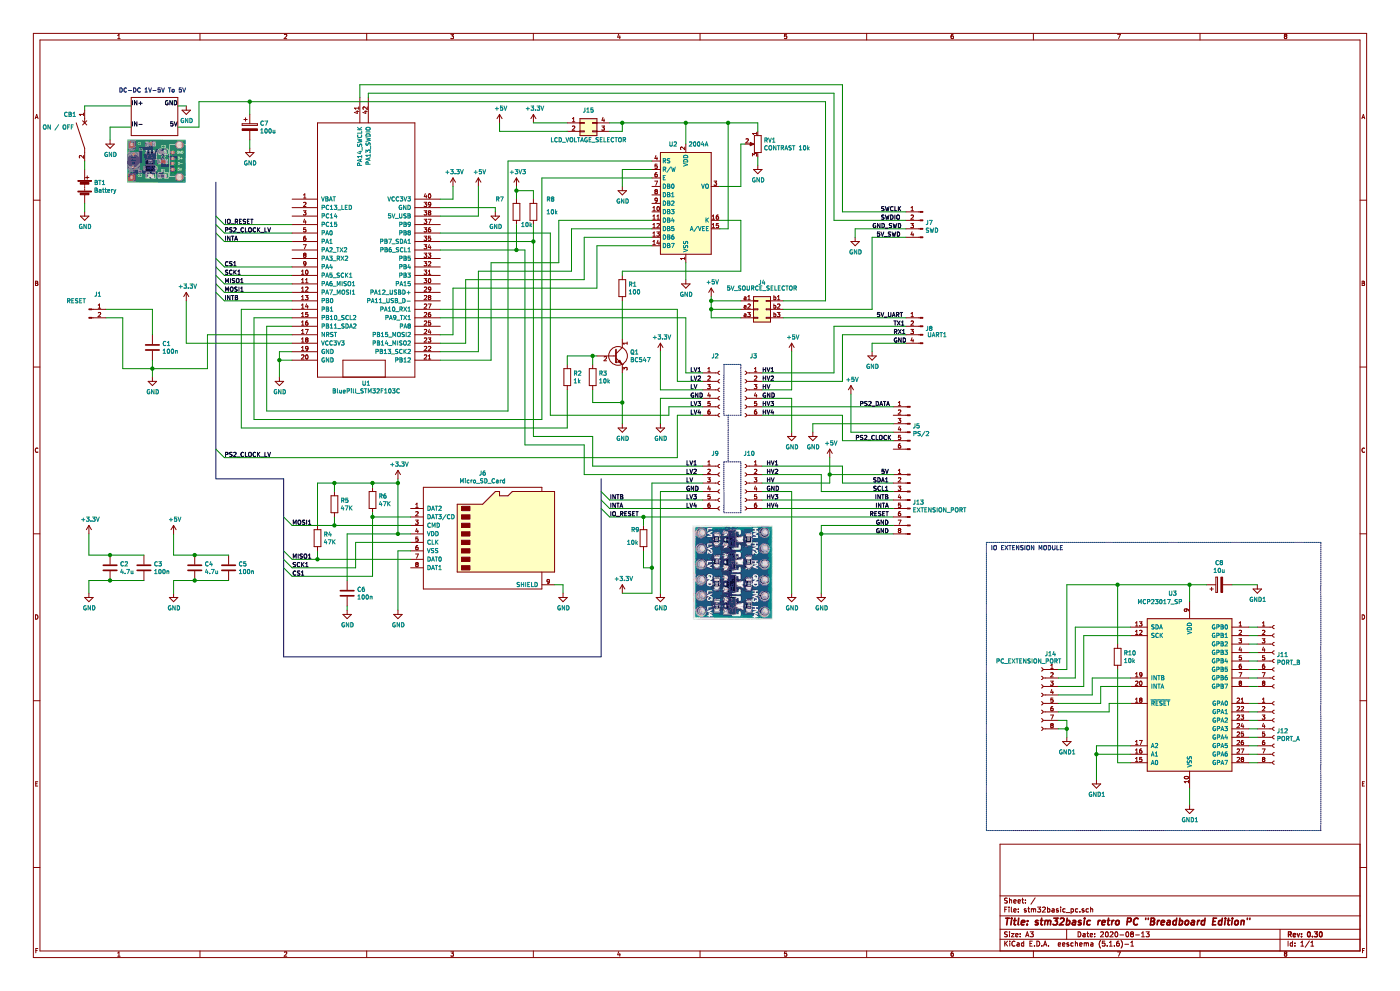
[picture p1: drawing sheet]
EESchema Schematic File Version 4
EELAYER 30 0
EELAYER END
$Descr A3 16535 11693
encoding utf-8
Sheet 1 1
Title "stm32basic retro PC \"Breadboard Edition\""
Date "2020-08-13"
Rev "0.30"
Comp ""
Comment1 ""
Comment2 ""
Comment3 ""
Comment4 ""
$EndDescr
Wire Wire Line
	2950 1650 2950 1750
$Comp
L power:GND #PWR033
U 1 1
P 2950 1750
F 0 "#PWR033" H 2950 1500 50  0001 C CNN
F 1 "GND" H 2955 1577 50  0000 C CNN
F 2 "" H 2950 1750 50  0001 C CNN
F 3 "" H 2950 1750 50  0001 C CNN
	1    2950 1750
	1    0    0    -1  
$EndComp
Wire Wire Line
	2950 1200 2350 1200
Connection ~ 2950 1200
Wire Wire Line
	2950 1350 2950 1200
$Comp
L Device:CP C7
U 1 1
P 2950 1500
F 0 "C7" H 3068 1546 50  0000 L CNN
F 1 "100u" H 3068 1455 50  0000 L CNN
F 2 "" H 2988 1350 50  0001 C CNN
F 3 "~" H 2950 1500 50  0001 C CNN
	1    2950 1500
	1    0    0    -1  
$EndComp
Wire Wire Line
	2100 1250 2200 1250
$Comp
L power:GND #PWR032
U 1 1
P 2200 1250
F 0 "#PWR032" H 2200 1000 50  0001 C CNN
F 1 "GND" H 2205 1077 50  0000 C CNN
F 2 "" H 2200 1250 50  0001 C CNN
F 3 "" H 2200 1250 50  0001 C CNN
	1    2200 1250
	1    0    0    -1  
$EndComp
Text Label 1550 1500 0    50   ~ 0
IN-
Wire Wire Line
	1300 1500 1300 1650
Wire Wire Line
	1550 1500 1300 1500
Text Notes 2200 1100 2    50   ~ 0
DC-DC 1V-5V To 5V
Text Label 2100 1500 2    50   ~ 0
5V
Text Label 1550 1250 0    50   ~ 0
IN+
Text Label 2100 1250 2    50   ~ 0
GND
Wire Wire Line
	1000 1900 1000 2000
Wire Wire Line
	1000 1250 1550 1250
Wire Wire Line
	1000 1300 1000 1250
$Comp
L Device:CircuitBreaker_1P CB1
U 1 1
P 1000 1600
F 0 "CB1" H 750 1850 50  0000 L CNN
F 1 "ON / OFF" H 500 1700 50  0000 L CNN
F 2 "" H 1000 1600 50  0001 C CNN
F 3 "~" H 1000 1600 50  0001 C CNN
	1    1000 1600
	1    0    0    -1  
$EndComp
Wire Wire Line
	1000 2400 1000 2500
$Comp
L Device:Battery BT1
U 1 1
P 1000 2200
F 0 "BT1" H 1108 2246 50  0000 L CNN
F 1 "Battery" H 1108 2155 50  0000 L CNN
F 2 "" V 1000 2260 50  0001 C CNN
F 3 "~" V 1000 2260 50  0001 C CNN
	1    1000 2200
	1    0    0    -1  
$EndComp
$Comp
L power:GND #PWR028
U 1 1
P 1300 1650
F 0 "#PWR028" H 1300 1400 50  0001 C CNN
F 1 "GND" H 1305 1477 50  0000 C CNN
F 2 "" H 1300 1650 50  0001 C CNN
F 3 "" H 1300 1650 50  0001 C CNN
	1    1300 1650
	1    0    0    -1  
$EndComp
Wire Wire Line
	2350 1500 2100 1500
Wire Wire Line
	2350 1200 2350 1500
Wire Wire Line
	9750 1200 2950 1200
Wire Notes Line width 8 style solid rgb(132, 0, 0)
	1550 1600 1550 1150
Wire Notes Line width 8 style solid rgb(132, 0, 0)
	2100 1600 1550 1600
Wire Notes Line width 8 style solid rgb(132, 0, 0)
	2100 1150 2100 1600
Wire Notes Line width 8 style solid rgb(132, 0, 0)
	1550 1150 2100 1150
$Comp
L power:GND #PWR027
U 1 1
P 1000 2500
F 0 "#PWR027" H 1000 2250 50  0001 C CNN
F 1 "GND" H 1005 2327 50  0000 C CNN
F 2 "" H 1000 2500 50  0001 C CNN
F 3 "" H 1000 2500 50  0001 C CNN
	1    1000 2500
	1    0    0    -1  
$EndComp
Text Label 10300 2700 0    50   ~ 0
GND_SWD
Wire Wire Line
	10100 2700 10100 2800
Wire Wire Line
	10700 2700 10100 2700
$Comp
L power:GND #PWR030
U 1 1
P 10100 2800
F 0 "#PWR030" H 10100 2550 50  0001 C CNN
F 1 "GND" H 10105 2627 50  0000 C CNN
F 2 "" H 10100 2800 50  0001 C CNN
F 3 "" H 10100 2800 50  0001 C CNN
	1    10100 2800
	1    0    0    -1  
$EndComp
Text Label 10400 2500 0    50   ~ 0
SWCLK
Wire Wire Line
	4250 1000 4250 1150
Wire Wire Line
	9950 1000 4250 1000
Wire Wire Line
	9950 2500 9950 1000
Wire Wire Line
	10700 2500 9950 2500
Text Label 10400 2600 0    50   ~ 0
SWDIO
Wire Wire Line
	4350 1100 4350 1150
Wire Wire Line
	9850 1100 4350 1100
Wire Wire Line
	9850 2600 9850 1100
Wire Wire Line
	10700 2600 9850 2600
Text Label 10350 2800 0    50   ~ 0
5V_SWD
Wire Wire Line
	10700 2800 10300 2800
$Comp
L Connector:Conn_01x04_Male J7
U 1 1
P 10900 2600
F 0 "J7" H 10872 2574 50  0000 R CNN
F 1 "SWD" H 10872 2483 50  0000 R CNN
F 2 "" H 10900 2600 50  0001 C CNN
F 3 "~" H 10900 2600 50  0001 C CNN
	1    10900 2600
	-1   0    0    -1  
$EndComp
Wire Wire Line
	10300 4050 10700 4050
Wire Wire Line
	9950 3950 10700 3950
Wire Wire Line
	9850 3850 10700 3850
Text Label 10350 3750 0    50   ~ 0
5V_UART
Wire Wire Line
	10300 4050 10300 4150
$Comp
L power:GND #PWR031
U 1 1
P 10300 4150
F 0 "#PWR031" H 10300 3900 50  0001 C CNN
F 1 "GND" H 10305 3977 50  0000 C CNN
F 2 "" H 10300 4150 50  0001 C CNN
F 3 "" H 10300 4150 50  0001 C CNN
	1    10300 4150
	1    0    0    -1  
$EndComp
$Comp
L Connector:Conn_01x04_Male J8
U 1 1
P 10900 3850
F 0 "J8" H 10872 3824 50  0000 R CNN
F 1 "UART1" H 10850 3750 50  0000 R CNN
F 2 "" H 10900 3850 50  0001 C CNN
F 3 "~" H 10900 3850 50  0001 C CNN
	1    10900 3850
	-1   0    0    -1  
$EndComp
Wire Wire Line
	4700 6500 4700 7200
Connection ~ 4700 6300
Wire Wire Line
	4100 6300 4700 6300
Wire Wire Line
	4100 6850 4100 6300
Wire Wire Line
	4100 7150 4100 7200
$Comp
L power:GND #PWR029
U 1 1
P 4100 7200
F 0 "#PWR029" H 4100 6950 50  0001 C CNN
F 1 "GND" H 4105 7027 50  0000 C CNN
F 2 "" H 4100 7200 50  0001 C CNN
F 3 "" H 4100 7200 50  0001 C CNN
	1    4100 7200
	1    0    0    -1  
$EndComp
$Comp
L Device:C C6
U 1 1
P 4100 7000
F 0 "C6" H 4215 7046 50  0000 L CNN
F 1 "100n" H 4215 6955 50  0000 L CNN
F 2 "" H 4138 6850 50  0001 C CNN
F 3 "~" H 4100 7000 50  0001 C CNN
	1    4100 7000
	1    0    0    -1  
$EndComp
$Comp
L Connector:Conn_01x06_Female J3
U 1 1
P 8800 4600
F 0 "J3" H 8700 5000 50  0000 C CNN
F 1 "Conn_01x06_Female" H 8692 4894 50  0001 C CNN
F 2 "" H 8800 4600 50  0001 C CNN
F 3 "~" H 8800 4600 50  0001 C CNN
	1    8800 4600
	-1   0    0    -1  
$EndComp
$Comp
L Connector:Conn_01x06_Female J2
U 1 1
P 8500 4600
F 0 "J2" H 8400 5000 50  0000 L CNN
F 1 "Conn_01x06_Female" H 8528 4485 50  0001 L CNN
F 2 "" H 8500 4600 50  0001 C CNN
F 3 "~" H 8500 4600 50  0001 C CNN
	1    8500 4600
	1    0    0    -1  
$EndComp
$Comp
L power:GND #PWR022
U 1 1
P 9350 5100
F 0 "#PWR022" H 9350 4850 50  0001 C CNN
F 1 "GND" H 9355 4927 50  0000 C CNN
F 2 "" H 9350 5100 50  0001 C CNN
F 3 "" H 9350 5100 50  0001 C CNN
	1    9350 5100
	1    0    0    -1  
$EndComp
$Comp
L power:GND #PWR025
U 1 1
P 9600 5100
F 0 "#PWR025" H 9600 4850 50  0001 C CNN
F 1 "GND" H 9605 4927 50  0000 C CNN
F 2 "" H 9600 5100 50  0001 C CNN
F 3 "" H 9600 5100 50  0001 C CNN
	1    9600 5100
	1    0    0    -1  
$EndComp
$Comp
L Connector:Conn_01x06_Male J5
U 1 1
P 10750 5000
F 0 "J5" H 10722 4974 50  0000 R CNN
F 1 "PS/2" H 10722 4883 50  0000 R CNN
F 2 "" H 10750 5000 50  0001 C CNN
F 3 "~" H 10750 5000 50  0001 C CNN
	1    10750 5000
	-1   0    0    -1  
$EndComp
$Comp
L power:+5V #PWR026
U 1 1
P 10050 4650
F 0 "#PWR026" H 10050 4500 50  0001 C CNN
F 1 "+5V" H 10065 4823 50  0000 C CNN
F 2 "" H 10050 4650 50  0001 C CNN
F 3 "" H 10050 4650 50  0001 C CNN
	1    10050 4650
	1    0    0    -1  
$EndComp
$Comp
L power:+5V #PWR021
U 1 1
P 9350 4150
F 0 "#PWR021" H 9350 4000 50  0001 C CNN
F 1 "+5V" H 9365 4323 50  0000 C CNN
F 2 "" H 9350 4150 50  0001 C CNN
F 3 "" H 9350 4150 50  0001 C CNN
	1    9350 4150
	1    0    0    -1  
$EndComp
$Comp
L Device:R R2
U 1 1
P 6700 4450
F 0 "R2" H 6770 4496 50  0000 L CNN
F 1 "1k" H 6770 4405 50  0000 L CNN
F 2 "" V 6630 4450 50  0001 C CNN
F 3 "~" H 6700 4450 50  0001 C CNN
	1    6700 4450
	1    0    0    -1  
$EndComp
$Comp
L Transistor_BJT:BC547 Q1
U 1 1
P 7250 4200
F 0 "Q1" H 7441 4246 50  0000 L CNN
F 1 "BC547" H 7441 4155 50  0000 L CNN
F 2 "Package_TO_SOT_THT:TO-92_Inline" H 7450 4125 50  0001 L CIN
F 3 "http://www.fairchildsemi.com/ds/BC/BC547.pdf" H 7250 4200 50  0001 L CNN
	1    7250 4200
	1    0    0    -1  
$EndComp
$Comp
L Device:R R3
U 1 1
P 7000 4450
F 0 "R3" H 7070 4496 50  0000 L CNN
F 1 "10k" H 7070 4405 50  0000 L CNN
F 2 "" V 6930 4450 50  0001 C CNN
F 3 "~" H 7000 4450 50  0001 C CNN
	1    7000 4450
	1    0    0    -1  
$EndComp
$Comp
L power:GND #PWR018
U 1 1
P 7350 5000
F 0 "#PWR018" H 7350 4750 50  0001 C CNN
F 1 "GND" H 7355 4827 50  0000 C CNN
F 2 "" H 7350 5000 50  0001 C CNN
F 3 "" H 7350 5000 50  0001 C CNN
	1    7350 5000
	1    0    0    -1  
$EndComp
$Comp
L power:GND #PWR020
U 1 1
P 7800 5000
F 0 "#PWR020" H 7800 4750 50  0001 C CNN
F 1 "GND" H 7805 4827 50  0000 C CNN
F 2 "" H 7800 5000 50  0001 C CNN
F 3 "" H 7800 5000 50  0001 C CNN
	1    7800 5000
	1    0    0    -1  
$EndComp
$Comp
L power:+3.3V #PWR019
U 1 1
P 7800 4150
F 0 "#PWR019" H 7800 4000 50  0001 C CNN
F 1 "+3.3V" H 7815 4323 50  0000 C CNN
F 2 "" H 7800 4150 50  0001 C CNN
F 3 "" H 7800 4150 50  0001 C CNN
	1    7800 4150
	1    0    0    -1  
$EndComp
Wire Wire Line
	8750 1700 8800 1700
Wire Wire Line
	8950 1850 8950 1950
$Comp
L power:GND #PWR016
U 1 1
P 8950 1950
F 0 "#PWR016" H 8950 1700 50  0001 C CNN
F 1 "GND" H 8955 1777 50  0000 C CNN
F 2 "" H 8950 1950 50  0001 C CNN
F 3 "" H 8950 1950 50  0001 C CNN
	1    8950 1950
	1    0    0    -1  
$EndComp
Wire Wire Line
	8750 2200 8750 1700
Wire Wire Line
	8500 2200 8750 2200
$Comp
L Device:R_POT RV1
U 1 1
P 8950 1700
F 0 "RV1" H 8880 1746 50  0000 R CNN
F 1 "CONTRAST 10k" H 8880 1655 50  0000 R CNN
F 2 "" H 8950 1700 50  0001 C CNN
F 3 "~" H 8950 1700 50  0001 C CNN
	1    8950 1700
	-1   0    0    -1  
$EndComp
$Comp
L Display_Character:RC1602A U2
U 1 1
P 8100 2400
F 0 "U2" H 7950 3100 50  0000 C CNN
F 1 "2004A" H 8250 3100 50  0000 C CNN
F 2 "Display:RC1602A" H 8200 1600 50  0001 C CNN
F 3 "http://www.raystar-optronics.com/down.php?ProID=18" H 8200 2300 50  0001 C CNN
	1    8100 2400
	1    0    0    -1  
$EndComp
$Comp
L Device:R R1
U 1 1
P 7350 3400
F 0 "R1" H 7420 3446 50  0000 L CNN
F 1 "100" H 7420 3355 50  0000 L CNN
F 2 "" V 7280 3400 50  0001 C CNN
F 3 "~" H 7350 3400 50  0001 C CNN
	1    7350 3400
	1    0    0    -1  
$EndComp
$Comp
L power:GND #PWR014
U 1 1
P 8100 3300
F 0 "#PWR014" H 8100 3050 50  0001 C CNN
F 1 "GND" H 8105 3127 50  0000 C CNN
F 2 "" H 8100 3300 50  0001 C CNN
F 3 "" H 8100 3300 50  0001 C CNN
	1    8100 3300
	1    0    0    -1  
$EndComp
$Comp
L power:GND #PWR012
U 1 1
P 7350 2200
F 0 "#PWR012" H 7350 1950 50  0001 C CNN
F 1 "GND" H 7355 2027 50  0000 C CNN
F 2 "" H 7350 2200 50  0001 C CNN
F 3 "" H 7350 2200 50  0001 C CNN
	1    7350 2200
	1    0    0    -1  
$EndComp
$Comp
L power:GND #PWR011
U 1 1
P 5850 2500
F 0 "#PWR011" H 5850 2250 50  0001 C CNN
F 1 "GND" H 5855 2327 50  0000 C CNN
F 2 "" H 5850 2500 50  0001 C CNN
F 3 "" H 5850 2500 50  0001 C CNN
	1    5850 2500
	1    0    0    -1  
$EndComp
$Comp
L power:+5V #PWR010
U 1 1
P 5650 2200
F 0 "#PWR010" H 5650 2050 50  0001 C CNN
F 1 "+5V" H 5665 2373 50  0000 C CNN
F 2 "" H 5650 2200 50  0001 C CNN
F 3 "" H 5650 2200 50  0001 C CNN
	1    5650 2200
	1    0    0    -1  
$EndComp
$Comp
L power:+3.3V #PWR09
U 1 1
P 5350 2200
F 0 "#PWR09" H 5350 2050 50  0001 C CNN
F 1 "+3.3V" H 5365 2373 50  0000 C CNN
F 2 "" H 5350 2200 50  0001 C CNN
F 3 "" H 5350 2200 50  0001 C CNN
	1    5350 2200
	1    0    0    -1  
$EndComp
$Comp
L power:GND #PWR08
U 1 1
P 3300 4450
F 0 "#PWR08" H 3300 4200 50  0001 C CNN
F 1 "GND" H 3305 4277 50  0000 C CNN
F 2 "" H 3300 4450 50  0001 C CNN
F 3 "" H 3300 4450 50  0001 C CNN
	1    3300 4450
	1    0    0    -1  
$EndComp
$Comp
L Device:C C5
U 1 1
P 2700 6700
F 0 "C5" H 2815 6746 50  0000 L CNN
F 1 "100n" H 2815 6655 50  0000 L CNN
F 2 "" H 2738 6550 50  0001 C CNN
F 3 "~" H 2700 6700 50  0001 C CNN
	1    2700 6700
	1    0    0    -1  
$EndComp
Wire Wire Line
	2300 6850 2700 6850
Connection ~ 2300 6850
Wire Wire Line
	2300 6550 2700 6550
Connection ~ 2300 6550
$Comp
L Device:C C4
U 1 1
P 2300 6700
F 0 "C4" H 2415 6746 50  0000 L CNN
F 1 "4.7u" H 2415 6655 50  0000 L CNN
F 2 "" H 2338 6550 50  0001 C CNN
F 3 "~" H 2300 6700 50  0001 C CNN
	1    2300 6700
	1    0    0    -1  
$EndComp
$Comp
L power:+5V #PWR06
U 1 1
P 2050 6300
F 0 "#PWR06" H 2050 6150 50  0001 C CNN
F 1 "+5V" H 2065 6473 50  0000 C CNN
F 2 "" H 2050 6300 50  0001 C CNN
F 3 "" H 2050 6300 50  0001 C CNN
	1    2050 6300
	1    0    0    -1  
$EndComp
$Comp
L power:GND #PWR07
U 1 1
P 2050 7000
F 0 "#PWR07" H 2050 6750 50  0001 C CNN
F 1 "GND" H 2055 6827 50  0000 C CNN
F 2 "" H 2050 7000 50  0001 C CNN
F 3 "" H 2050 7000 50  0001 C CNN
	1    2050 7000
	1    0    0    -1  
$EndComp
$Comp
L Device:C C3
U 1 1
P 1700 6700
F 0 "C3" H 1815 6746 50  0000 L CNN
F 1 "100n" H 1815 6655 50  0000 L CNN
F 2 "" H 1738 6550 50  0001 C CNN
F 3 "~" H 1700 6700 50  0001 C CNN
	1    1700 6700
	1    0    0    -1  
$EndComp
Wire Wire Line
	1300 6850 1700 6850
Connection ~ 1300 6850
Wire Wire Line
	1300 6550 1700 6550
Connection ~ 1300 6550
$Comp
L Device:C C2
U 1 1
P 1300 6700
F 0 "C2" H 1415 6746 50  0000 L CNN
F 1 "4.7u" H 1415 6655 50  0000 L CNN
F 2 "" H 1338 6550 50  0001 C CNN
F 3 "~" H 1300 6700 50  0001 C CNN
	1    1300 6700
	1    0    0    -1  
$EndComp
$Comp
L power:GND #PWR05
U 1 1
P 1050 7000
F 0 "#PWR05" H 1050 6750 50  0001 C CNN
F 1 "GND" H 1055 6827 50  0000 C CNN
F 2 "" H 1050 7000 50  0001 C CNN
F 3 "" H 1050 7000 50  0001 C CNN
	1    1050 7000
	1    0    0    -1  
$EndComp
$Comp
L power:+3.3V #PWR04
U 1 1
P 1050 6300
F 0 "#PWR04" H 1050 6150 50  0001 C CNN
F 1 "+3.3V" H 1065 6473 50  0000 C CNN
F 2 "" H 1050 6300 50  0001 C CNN
F 3 "" H 1050 6300 50  0001 C CNN
	1    1050 6300
	1    0    0    -1  
$EndComp
$Comp
L power:+3.3V #PWR02
U 1 1
P 2200 3550
F 0 "#PWR02" H 2200 3400 50  0001 C CNN
F 1 "+3.3V" H 2215 3723 50  0000 C CNN
F 2 "" H 2200 3550 50  0001 C CNN
F 3 "" H 2200 3550 50  0001 C CNN
	1    2200 3550
	1    0    0    -1  
$EndComp
$Comp
L Device:C C1
U 1 1
P 1800 4100
F 0 "C1" H 1915 4146 50  0000 L CNN
F 1 "100n" H 1915 4055 50  0000 L CNN
F 2 "" H 1838 3950 50  0001 C CNN
F 3 "~" H 1800 4100 50  0001 C CNN
	1    1800 4100
	1    0    0    -1  
$EndComp
$Comp
L power:GND #PWR01
U 1 1
P 1800 4450
F 0 "#PWR01" H 1800 4200 50  0001 C CNN
F 1 "GND" H 1805 4277 50  0000 C CNN
F 2 "" H 1800 4450 50  0001 C CNN
F 3 "" H 1800 4450 50  0001 C CNN
	1    1800 4450
	1    0    0    -1  
$EndComp
$Comp
L Connector:Conn_01x02_Male J1
U 1 1
P 1050 3650
F 0 "J1" H 1156 3828 50  0000 C CNN
F 1 "RESET" H 900 3750 50  0000 C CNN
F 2 "" H 1050 3650 50  0001 C CNN
F 3 "~" H 1050 3650 50  0001 C CNN
	1    1050 3650
	1    0    0    -1  
$EndComp
Wire Wire Line
	2050 6550 2300 6550
Wire Wire Line
	2050 6850 2300 6850
Wire Wire Line
	1050 6850 1300 6850
Wire Wire Line
	1050 6550 1300 6550
Wire Wire Line
	4850 6500 4700 6500
$Comp
L power:GND #PWR03
U 1 1
P 4700 7200
F 0 "#PWR03" H 4700 6950 50  0001 C CNN
F 1 "GND" H 4705 7027 50  0000 C CNN
F 2 "" H 4700 7200 50  0001 C CNN
F 3 "" H 4700 7200 50  0001 C CNN
	1    4700 7200
	1    0    0    -1  
$EndComp
Connection ~ 4700 5700
Wire Wire Line
	4700 6300 4700 5700
Wire Wire Line
	4850 6300 4700 6300
Connection ~ 4400 5700
Wire Wire Line
	3950 5700 4400 5700
Wire Wire Line
	4700 5700 4700 5650
Wire Wire Line
	4400 5700 4700 5700
Wire Wire Line
	4400 5700 4400 5750
Connection ~ 4400 6100
Wire Wire Line
	4400 6100 4400 6050
$Comp
L Device:R R6
U 1 1
P 4400 5900
F 0 "R6" H 4470 5946 50  0000 L CNN
F 1 "47K" H 4470 5855 50  0000 L CNN
F 2 "" V 4330 5900 50  0001 C CNN
F 3 "~" H 4400 5900 50  0001 C CNN
	1    4400 5900
	1    0    0    -1  
$EndComp
Text Label 3450 6800 0    50   ~ 0
CS1
Wire Wire Line
	4400 6100 4850 6100
Wire Wire Line
	4400 6800 4400 6100
Wire Wire Line
	3450 6800 4400 6800
Entry Wire Line
	3350 6700 3450 6800
Text Label 2650 3150 0    50   ~ 0
CS1
Wire Wire Line
	2650 3150 3450 3150
Entry Wire Line
	2550 3050 2650 3150
Text Label 3450 6700 0    50   ~ 0
SCK1
Wire Wire Line
	4200 6400 4850 6400
Wire Wire Line
	4200 6700 4200 6400
Wire Wire Line
	3450 6700 4200 6700
Entry Wire Line
	3350 6600 3450 6700
Text Label 2650 3250 0    50   ~ 0
SCK1
Wire Wire Line
	2650 3250 3450 3250
Entry Wire Line
	2550 3150 2650 3250
Wire Wire Line
	3950 6200 4850 6200
Connection ~ 3950 6200
Wire Wire Line
	3950 6100 3950 6200
Connection ~ 3950 5700
Wire Wire Line
	3950 5800 3950 5700
$Comp
L Device:R R5
U 1 1
P 3950 5950
F 0 "R5" H 4020 5996 50  0000 L CNN
F 1 "47K" H 4020 5905 50  0000 L CNN
F 2 "" V 3880 5950 50  0001 C CNN
F 3 "~" H 3950 5950 50  0001 C CNN
	1    3950 5950
	1    0    0    -1  
$EndComp
Text Label 3450 6200 0    50   ~ 0
MOSI1
Wire Wire Line
	3450 6200 3950 6200
Entry Wire Line
	3350 6100 3450 6200
Wire Wire Line
	3750 5700 3750 6200
Wire Wire Line
	3750 6500 3750 6600
Wire Wire Line
	3750 5700 3950 5700
$Comp
L power:+3.3V #PWR024
U 1 1
P 4700 5650
F 0 "#PWR024" H 4700 5500 50  0001 C CNN
F 1 "+3.3V" H 4715 5823 50  0000 C CNN
F 2 "" H 4700 5650 50  0001 C CNN
F 3 "" H 4700 5650 50  0001 C CNN
	1    4700 5650
	1    0    0    -1  
$EndComp
Wire Wire Line
	3750 6600 4850 6600
Connection ~ 3750 6600
$Comp
L Device:R R4
U 1 1
P 3750 6350
F 0 "R4" H 3820 6396 50  0000 L CNN
F 1 "47K" H 3820 6305 50  0000 L CNN
F 2 "" V 3680 6350 50  0001 C CNN
F 3 "~" H 3750 6350 50  0001 C CNN
	1    3750 6350
	1    0    0    -1  
$EndComp
Wire Wire Line
	3450 6600 3750 6600
Wire Bus Line
	2550 5650 3350 5650
Text Label 2650 3350 0    50   ~ 0
MISO1
Wire Wire Line
	2650 3350 3450 3350
Entry Wire Line
	2550 3250 2650 3350
Text Label 3450 6600 0    50   ~ 0
MISO1
Text Label 2650 3450 0    50   ~ 0
MOSI1
Wire Wire Line
	2650 3450 3450 3450
Text Label 2650 5400 0    50   ~ 0
PS2_CLOCK_LV
Wire Wire Line
	2650 5400 8000 5400
Entry Wire Line
	2550 5300 2650 5400
Text Label 2650 2750 0    50   ~ 0
PS2_CLOCK_LV
Wire Wire Line
	2650 2750 3450 2750
Entry Wire Line
	2550 2650 2650 2750
Entry Wire Line
	2550 3350 2650 3450
Wire Notes Line
	8750 4300 8550 4300
Wire Notes Line
	8750 4900 8750 4300
Wire Notes Line
	8550 4900 8750 4900
Wire Notes Line
	8550 4300 8550 4900
Entry Wire Line
	3350 6500 3450 6600
Wire Wire Line
	6650 6900 6650 7000
Wire Wire Line
	6550 6900 6650 6900
$Comp
L power:GND #PWR023
U 1 1
P 6650 7000
F 0 "#PWR023" H 6650 6750 50  0001 C CNN
F 1 "GND" H 6655 6827 50  0000 C CNN
F 2 "" H 6650 7000 50  0001 C CNN
F 3 "" H 6650 7000 50  0001 C CNN
	1    6650 7000
	1    0    0    -1  
$EndComp
$Comp
L Connector:Micro_SD_Card J6
U 1 1
P 5750 6300
F 0 "J6" H 5700 7017 50  0000 C CNN
F 1 "Micro_SD_Card" H 5700 6926 50  0000 C CNN
F 2 "" H 6900 6600 50  0001 C CNN
F 3 "http://katalog.we-online.de/em/datasheet/693072010801.pdf" H 5750 6300 50  0001 C CNN
	1    5750 6300
	1    0    0    -1  
$EndComp
$Comp
L bluepill_breakouts:BluePill_STM32F103C U1
U 1 1
P 4300 3050
F 0 "U1" H 4325 1578 50  0000 C CNN
F 1 "BluePill_STM32F103C" H 4325 1487 50  0000 C CNN
F 2 "BluePill_breakouts:BluePill_STM32F103C" H 4350 1450 50  0001 C CNN
F 3 "www.rogerclark.net" H 4300 1550 50  0001 C CNN
	1    4300 3050
	1    0    0    -1  
$EndComp
Wire Wire Line
	10050 5100 10050 4650
Wire Wire Line
	10550 5100 10050 5100
Wire Wire Line
	9600 5000 9600 5100
Wire Wire Line
	10550 5000 9600 5000
Text Label 9000 4900 0    50   ~ 0
HV4
Text Label 10100 5200 0    50   ~ 0
PS2_CLOCK
Wire Wire Line
	9950 5200 10550 5200
Wire Wire Line
	9950 4900 9950 5200
Wire Wire Line
	9000 4900 9950 4900
Text Label 8150 4900 0    50   ~ 0
LV4
Wire Wire Line
	2200 4050 3450 4050
Wire Wire Line
	2200 4050 2200 3550
Wire Wire Line
	8000 4900 8000 5400
Wire Wire Line
	8300 4900 8000 4900
Wire Wire Line
	7800 4700 7800 5000
Wire Wire Line
	7350 4750 7350 5000
Connection ~ 7350 4750
Wire Wire Line
	7000 4750 7350 4750
Wire Wire Line
	7350 4400 7350 4750
Text Label 8150 4800 0    50   ~ 0
LV3
Text Label 9000 4800 0    50   ~ 0
HV3
Text Label 10150 4800 0    50   ~ 0
PS2_DATA
Wire Wire Line
	9000 4800 10550 4800
Wire Wire Line
	6500 2750 5200 2750
Wire Wire Line
	6500 4900 6500 2750
Wire Wire Line
	7900 4900 6500 4900
Wire Wire Line
	7900 4800 7900 4900
Wire Wire Line
	8300 4800 7900 4800
Wire Wire Line
	5200 2450 5850 2450
Wire Wire Line
	5850 2450 5850 2500
Wire Wire Line
	9000 4500 9950 4500
Wire Wire Line
	9950 3950 9950 4500
Wire Wire Line
	9850 4400 9850 3850
Wire Wire Line
	7350 4000 7350 3550
Wire Wire Line
	7350 3200 7350 3250
Text Label 9000 4700 0    50   ~ 0
GND
Text Label 9000 4600 0    50   ~ 0
HV
Text Label 8150 4700 0    50   ~ 0
GND
Text Label 8150 4600 0    50   ~ 0
LV
Text Label 8150 4500 0    50   ~ 0
LV2
Text Label 8150 4400 0    50   ~ 0
LV1
Text Label 9000 4500 0    50   ~ 0
HV2
Text Label 9000 4400 0    50   ~ 0
HV1
Wire Wire Line
	8000 4500 8300 4500
Wire Wire Line
	8000 3650 8000 4500
Wire Wire Line
	5200 3650 8000 3650
Wire Wire Line
	7800 4700 8300 4700
Wire Wire Line
	7800 4600 8300 4600
Wire Wire Line
	8100 3100 8100 3300
Wire Wire Line
	8100 3750 5200 3750
Wire Wire Line
	8100 4400 8100 3750
Wire Wire Line
	8300 4400 8100 4400
Wire Wire Line
	9000 4400 9850 4400
Wire Wire Line
	9350 4600 9350 4150
Wire Wire Line
	9000 4600 9350 4600
Wire Wire Line
	9350 4700 9350 5100
Wire Wire Line
	9000 4700 9350 4700
Wire Wire Line
	7800 4600 7800 4150
Wire Wire Line
	1800 4350 1800 4450
Connection ~ 1800 4350
Wire Wire Line
	1450 3750 1450 4350
Wire Wire Line
	1450 4350 1800 4350
Wire Wire Line
	1800 3650 1250 3650
Wire Wire Line
	1800 3650 1800 3950
Wire Wire Line
	1250 3750 1450 3750
Wire Wire Line
	1800 4250 1800 4350
Wire Wire Line
	2050 6300 2050 6550
Wire Wire Line
	2050 6850 2050 7000
Wire Wire Line
	1050 7000 1050 6850
Wire Wire Line
	1050 6550 1050 6300
Text Label 10550 4050 0    50   ~ 0
GND
Text Label 10550 3850 0    50   ~ 0
TX1
Text Label 10550 3950 0    50   ~ 0
RX1
Wire Wire Line
	5350 2350 5350 2200
Wire Wire Line
	5200 2350 5350 2350
Wire Wire Line
	5350 3950 5200 3950
Wire Wire Line
	5350 3400 5350 3950
Wire Wire Line
	7050 3400 5350 3400
Wire Wire Line
	7050 2900 7050 3400
Wire Wire Line
	7700 2900 7050 2900
Wire Wire Line
	5500 4050 5200 4050
Wire Wire Line
	5500 3300 5500 4050
Wire Wire Line
	6900 3300 5500 3300
Wire Wire Line
	6900 2800 6900 3300
Wire Wire Line
	7700 2800 6900 2800
Wire Wire Line
	5650 4150 5200 4150
Wire Wire Line
	5650 3200 5650 4150
Wire Wire Line
	6750 3200 5650 3200
Wire Wire Line
	6750 2700 6750 3200
Wire Wire Line
	7700 2700 6750 2700
Wire Wire Line
	5800 4250 5200 4250
Wire Wire Line
	5800 3100 5800 4250
Wire Wire Line
	6600 3100 5800 3100
Wire Wire Line
	6600 2600 6600 3100
Wire Wire Line
	7700 2600 6600 2600
Wire Wire Line
	6400 2100 6400 4950
Wire Wire Line
	7350 2000 7700 2000
Wire Wire Line
	3150 3850 3450 3850
Wire Wire Line
	3150 4850 3150 3850
Wire Wire Line
	6000 4850 3150 4850
Wire Wire Line
	6000 1900 6000 4850
Wire Wire Line
	7700 1900 6000 1900
Wire Wire Line
	2850 3650 2850 5050
Wire Wire Line
	2850 3650 3450 3650
Wire Wire Line
	3000 3750 3000 4950
Wire Wire Line
	3000 3750 3450 3750
Wire Wire Line
	6400 4950 3000 4950
Wire Wire Line
	7700 2100 6400 2100
Wire Wire Line
	6700 4300 6700 4200
Wire Wire Line
	6700 5050 6700 4600
Wire Wire Line
	3300 4250 3300 4450
Connection ~ 3300 4250
Wire Wire Line
	3450 4250 3300 4250
Wire Wire Line
	3300 4150 3300 4250
Wire Wire Line
	3450 4150 3300 4150
Wire Wire Line
	7000 4600 7000 4750
Wire Wire Line
	7000 4200 7050 4200
Connection ~ 7000 4200
Wire Wire Line
	7000 4300 7000 4200
Wire Wire Line
	8750 2600 8500 2600
Wire Wire Line
	8750 3200 8750 2600
Wire Wire Line
	7350 3200 8750 3200
Wire Wire Line
	2850 5050 6700 5050
Wire Wire Line
	6700 4200 7000 4200
Wire Wire Line
	5650 2200 5650 2550
Wire Wire Line
	5200 2550 5650 2550
Connection ~ 8400 3650
Wire Wire Line
	8400 3650 8400 3550
Wire Wire Line
	8400 3750 8400 3650
Wire Wire Line
	8750 3650 8400 3650
Connection ~ 8400 3550
Wire Wire Line
	8400 3750 8750 3750
Wire Wire Line
	8400 3550 8750 3550
Wire Wire Line
	8400 3550 8400 3500
$Comp
L Connector_Generic:Conn_02x03_Row_Letter_First J4
U 1 1
P 8950 3650
F 0 "J4" H 9000 3967 50  0000 C CNN
F 1 "5V_SOURCE_SELECTOR" H 9000 3900 50  0000 C CNN
F 2 "" H 8950 3650 50  0001 C CNN
F 3 "~" H 8950 3650 50  0001 C CNN
	1    8950 3650
	1    0    0    -1  
$EndComp
$Comp
L power:+5V #PWR036
U 1 1
P 8400 3500
F 0 "#PWR036" H 8400 3350 50  0001 C CNN
F 1 "+5V" H 8415 3673 50  0000 C CNN
F 2 "" H 8400 3500 50  0001 C CNN
F 3 "" H 8400 3500 50  0001 C CNN
	1    8400 3500
	1    0    0    -1  
$EndComp
Wire Wire Line
	9250 3750 10700 3750
Wire Wire Line
	10300 3650 9250 3650
Wire Wire Line
	10300 2800 10300 3650
Wire Wire Line
	9750 3550 9250 3550
Wire Wire Line
	9750 1200 9750 3550
$Comp
L Connector:Conn_01x06_Female J9
U 1 1
P 8500 5700
F 0 "J9" H 8400 6050 50  0000 L CNN
F 1 "Conn_01x06_Female" H 8528 5585 50  0001 L CNN
F 2 "" H 8500 5700 50  0001 C CNN
F 3 "~" H 8500 5700 50  0001 C CNN
	1    8500 5700
	1    0    0    -1  
$EndComp
$Comp
L power:GND #PWR035
U 1 1
P 7800 7000
F 0 "#PWR035" H 7800 6750 50  0001 C CNN
F 1 "GND" H 7805 6827 50  0000 C CNN
F 2 "" H 7800 7000 50  0001 C CNN
F 3 "" H 7800 7000 50  0001 C CNN
	1    7800 7000
	1    0    0    -1  
$EndComp
Wire Wire Line
	8300 5800 7800 5800
Text Label 8100 5800 0    50   ~ 0
GND
$Comp
L power:+3.3V #PWR034
U 1 1
P 7350 7000
F 0 "#PWR034" H 7350 6850 50  0001 C CNN
F 1 "+3.3V" H 7365 7173 50  0000 C CNN
F 2 "" H 7350 7000 50  0001 C CNN
F 3 "" H 7350 7000 50  0001 C CNN
	1    7350 7000
	1    0    0    -1  
$EndComp
Text Label 8100 5700 0    50   ~ 0
LV
$Comp
L Connector:Conn_01x06_Female J10
U 1 1
P 8800 5700
F 0 "J10" H 8750 6050 50  0000 C CNN
F 1 "Conn_01x06_Female" H 8692 5994 50  0001 C CNN
F 2 "" H 8800 5700 50  0001 C CNN
F 3 "~" H 8800 5700 50  0001 C CNN
	1    8800 5700
	-1   0    0    -1  
$EndComp
$Comp
L power:GND #PWR037
U 1 1
P 9350 7000
F 0 "#PWR037" H 9350 6750 50  0001 C CNN
F 1 "GND" H 9355 6827 50  0000 C CNN
F 2 "" H 9350 7000 50  0001 C CNN
F 3 "" H 9350 7000 50  0001 C CNN
	1    9350 7000
	1    0    0    -1  
$EndComp
Wire Wire Line
	9000 5800 9350 5800
Text Label 9050 5800 0    50   ~ 0
GND
$Comp
L power:+5V #PWR038
U 1 1
P 9800 5400
F 0 "#PWR038" H 9800 5250 50  0001 C CNN
F 1 "+5V" H 9815 5573 50  0000 C CNN
F 2 "" H 9800 5400 50  0001 C CNN
F 3 "" H 9800 5400 50  0001 C CNN
	1    9800 5400
	1    0    0    -1  
$EndComp
Wire Wire Line
	9800 5700 9800 5600
Text Label 9050 5700 0    50   ~ 0
HV
Wire Wire Line
	7350 7000 7700 7000
Wire Wire Line
	7700 5700 8300 5700
Wire Wire Line
	8300 5500 7000 5500
Wire Wire Line
	7000 5500 7000 5150
Wire Wire Line
	7000 5150 6300 5150
Wire Wire Line
	6300 5150 6300 2850
Text Label 8100 5500 0    50   ~ 0
LV1
Wire Wire Line
	8300 5600 6900 5600
Wire Wire Line
	6900 5600 6900 5250
Wire Wire Line
	6900 5250 6200 5250
Wire Wire Line
	6200 5250 6200 2950
Wire Wire Line
	6200 2950 6100 2950
$Comp
L Interface_Expansion:MCP23017_SP U3
U 1 1
P 14050 8200
F 0 "U3" H 13850 9400 50  0000 C CNN
F 1 "MCP23017_SP" H 13700 9300 50  0000 C CNN
F 2 "Package_DIP:DIP-28_W7.62mm" H 14250 7200 50  0001 L CNN
F 3 "http://ww1.microchip.com/downloads/en/DeviceDoc/20001952C.pdf" H 14250 7100 50  0001 L CNN
	1    14050 8200
	1    0    0    -1  
$EndComp
Wire Wire Line
	10550 5600 9800 5600
Connection ~ 9800 5600
Wire Wire Line
	9800 5600 9800 5400
$Comp
L power:GND #PWR039
U 1 1
P 9700 7000
F 0 "#PWR039" H 9700 6750 50  0001 C CNN
F 1 "GND" H 9705 6827 50  0000 C CNN
F 2 "" H 9700 7000 50  0001 C CNN
F 3 "" H 9700 7000 50  0001 C CNN
	1    9700 7000
	1    0    0    -1  
$EndComp
Wire Wire Line
	9000 5500 9950 5500
Wire Wire Line
	9950 5500 9950 5700
Wire Wire Line
	9950 5700 10550 5700
Wire Wire Line
	9000 5600 9700 5600
Wire Wire Line
	9700 5600 9700 5800
Wire Wire Line
	9700 5800 10550 5800
Text Label 9050 5500 0    50   ~ 0
HV1
Text Label 9050 5600 0    50   ~ 0
HV2
Wire Notes Line
	8750 5450 8550 5450
Wire Notes Line
	8750 6050 8750 5450
Wire Notes Line
	8550 6050 8750 6050
Wire Notes Line
	8550 5450 8550 6050
Wire Notes Line
	8600 4900 8600 5450
Text Label 10500 5600 2    50   ~ 0
5V
Text Label 10500 5700 2    50   ~ 0
SDA1
Text Label 8100 5600 0    50   ~ 0
LV2
Text Label 10500 5800 2    50   ~ 0
SCL1
Text Label 10500 6200 2    50   ~ 0
GND
Wire Wire Line
	9700 6200 10550 6200
Entry Wire Line
	2550 3450 2650 3550
Wire Wire Line
	2650 3550 3450 3550
Text Label 2650 3550 0    50   ~ 0
INTB
Entry Wire Line
	2550 2750 2650 2850
Wire Wire Line
	2650 2850 3450 2850
Text Label 2650 2850 0    50   ~ 0
INTA
Wire Bus Line
	3350 7750 7100 7750
Wire Wire Line
	8300 5900 7200 5900
Entry Wire Line
	7100 5800 7200 5900
Entry Wire Line
	7100 5900 7200 6000
Wire Wire Line
	7200 6000 8300 6000
Text Label 7200 5900 0    50   ~ 0
INTB
Text Label 7200 6000 0    50   ~ 0
INTA
Text Label 8100 5900 0    50   ~ 0
LV3
Text Label 8100 6000 0    50   ~ 0
LV4
Wire Wire Line
	9700 6200 9700 6300
Wire Wire Line
	1800 4350 2450 4350
Text Label 9050 5900 0    50   ~ 0
HV3
Text Label 9050 6000 0    50   ~ 0
HV4
Wire Wire Line
	9000 5900 10550 5900
Wire Wire Line
	9000 6000 10550 6000
Text Label 10500 5900 2    50   ~ 0
INTB
Text Label 10500 6000 2    50   ~ 0
INTA
Text Label 10500 6100 2    50   ~ 0
RESET
Wire Wire Line
	9700 6300 10550 6300
Connection ~ 9700 6300
Text Label 10500 6300 2    50   ~ 0
GND
Entry Wire Line
	7100 6000 7200 6100
Text Label 7200 6100 0    50   ~ 0
IO_RESET
Wire Wire Line
	9700 6300 9700 7000
$Comp
L Connector:Conn_01x08_Male J13
U 1 1
P 10750 5900
F 0 "J13" H 10722 5874 50  0000 R CNN
F 1 "EXTENSION_PORT" H 10722 5783 50  0000 R CNN
F 2 "" H 10750 5900 50  0001 C CNN
F 3 "~" H 10750 5900 50  0001 C CNN
	1    10750 5900
	-1   0    0    -1  
$EndComp
Wire Wire Line
	2450 4350 2450 3950
Wire Wire Line
	2450 3950 3450 3950
Wire Wire Line
	7350 2000 7350 2200
$Comp
L Device:R R7
U 1 1
P 6100 2500
F 0 "R7" H 5850 2650 50  0000 L CNN
F 1 "10k" H 6150 2350 50  0000 L CNN
F 2 "" V 6030 2500 50  0001 C CNN
F 3 "~" H 6100 2500 50  0001 C CNN
	1    6100 2500
	1    0    0    -1  
$EndComp
$Comp
L Device:R R8
U 1 1
P 6300 2500
F 0 "R8" H 6450 2650 50  0000 L CNN
F 1 "10k" H 6450 2500 50  0000 L CNN
F 2 "" V 6230 2500 50  0001 C CNN
F 3 "~" H 6300 2500 50  0001 C CNN
	1    6300 2500
	1    0    0    -1  
$EndComp
Wire Wire Line
	6300 2650 6300 2850
Connection ~ 6300 2850
Wire Wire Line
	5200 2850 6300 2850
Wire Wire Line
	6100 2650 6100 2950
Connection ~ 6100 2950
Wire Wire Line
	6100 2950 5200 2950
$Comp
L power:+3V3 #PWR040
U 1 1
P 6100 2200
F 0 "#PWR040" H 6100 2050 50  0001 C CNN
F 1 "+3V3" H 6115 2373 50  0000 C CNN
F 2 "" H 6100 2200 50  0001 C CNN
F 3 "" H 6100 2200 50  0001 C CNN
	1    6100 2200
	1    0    0    -1  
$EndComp
Wire Wire Line
	6100 2200 6100 2250
Wire Wire Line
	6300 2350 6300 2250
Wire Wire Line
	6300 2250 6100 2250
Connection ~ 6100 2250
Wire Wire Line
	6100 2250 6100 2350
Wire Wire Line
	7800 5800 7800 7000
Wire Wire Line
	7700 5700 7700 6700
Wire Wire Line
	9350 5800 9350 7000
Wire Wire Line
	9000 5700 9800 5700
Wire Wire Line
	7200 6100 7600 6100
$Comp
L Connector:Conn_01x08_Female J11
U 1 1
P 15050 7700
F 0 "J11" H 15078 7676 50  0000 L CNN
F 1 "PORT_B" H 15078 7585 50  0000 L CNN
F 2 "" H 15050 7700 50  0001 C CNN
F 3 "~" H 15050 7700 50  0001 C CNN
	1    15050 7700
	1    0    0    -1  
$EndComp
$Comp
L Connector:Conn_01x08_Female J12
U 1 1
P 15050 8600
F 0 "J12" H 15078 8576 50  0000 L CNN
F 1 "PORT_A" H 15078 8485 50  0000 L CNN
F 2 "" H 15050 8600 50  0001 C CNN
F 3 "~" H 15050 8600 50  0001 C CNN
	1    15050 8600
	1    0    0    -1  
$EndComp
Wire Wire Line
	14750 7400 14850 7400
Wire Wire Line
	14750 7500 14850 7500
Wire Wire Line
	14750 7600 14850 7600
Wire Wire Line
	14750 7700 14850 7700
Wire Wire Line
	14750 7800 14850 7800
Wire Wire Line
	14750 7900 14850 7900
Wire Wire Line
	14750 8000 14850 8000
Wire Wire Line
	14750 8100 14850 8100
Wire Wire Line
	14750 8300 14850 8300
Wire Wire Line
	14750 8400 14850 8400
Wire Wire Line
	14750 8500 14850 8500
Wire Wire Line
	14750 8600 14850 8600
Wire Wire Line
	14750 8700 14850 8700
Wire Wire Line
	14750 8800 14850 8800
Wire Wire Line
	14750 8900 14850 8900
Wire Wire Line
	14750 9000 14850 9000
$Comp
L Device:CP C8
U 1 1
P 14400 6900
F 0 "C8" V 14655 6900 50  0000 C CNN
F 1 "10u" V 14564 6900 50  0000 C CNN
F 2 "" H 14438 6750 50  0001 C CNN
F 3 "~" H 14400 6900 50  0001 C CNN
	1    14400 6900
	0    -1   -1   0   
$EndComp
Wire Wire Line
	14050 6900 14050 7100
$Comp
L Connector:Conn_01x08_Female J14
U 1 1
P 12300 8200
F 0 "J14" H 12192 8685 50  0000 C CNN
F 1 "PC_EXTENSION_PORT" H 12450 8600 50  0000 C CNN
F 2 "" H 12300 8200 50  0001 C CNN
F 3 "~" H 12300 8200 50  0001 C CNN
	1    12300 8200
	-1   0    0    -1  
$EndComp
Wire Wire Line
	12500 7900 12600 7900
Wire Wire Line
	12500 8000 12700 8000
Wire Wire Line
	12500 8100 12800 8100
Wire Wire Line
	12500 8200 12900 8200
Wire Wire Line
	12900 8200 12900 8000
Wire Wire Line
	12900 8000 13350 8000
Wire Wire Line
	12500 8300 13000 8300
Wire Wire Line
	13000 8300 13000 8100
Wire Wire Line
	13000 8100 13350 8100
Wire Wire Line
	12500 8400 13100 8400
Wire Wire Line
	13100 8400 13100 8300
Wire Wire Line
	13100 8300 13350 8300
Wire Wire Line
	12800 8100 12800 7500
Wire Wire Line
	12800 7500 13350 7500
Wire Wire Line
	12700 8000 12700 7400
Wire Wire Line
	12700 7400 13350 7400
Wire Wire Line
	12600 7900 12600 6900
Wire Wire Line
	12600 6900 13200 6900
Wire Wire Line
	12500 8500 12600 8500
Wire Wire Line
	14250 6900 14050 6900
Connection ~ 14050 6900
$Comp
L power:GND1 #PWR043
U 1 1
P 14850 6900
F 0 "#PWR043" H 14850 6650 50  0001 C CNN
F 1 "GND1" H 14855 6727 50  0000 C CNN
F 2 "" H 14850 6900 50  0001 C CNN
F 3 "" H 14850 6900 50  0001 C CNN
	1    14850 6900
	1    0    0    -1  
$EndComp
Wire Wire Line
	14550 6900 14850 6900
$Comp
L power:GND1 #PWR042
U 1 1
P 14050 9500
F 0 "#PWR042" H 14050 9250 50  0001 C CNN
F 1 "GND1" H 14055 9327 50  0000 C CNN
F 2 "" H 14050 9500 50  0001 C CNN
F 3 "" H 14050 9500 50  0001 C CNN
	1    14050 9500
	1    0    0    -1  
$EndComp
Wire Wire Line
	14050 9300 14050 9500
$Comp
L power:GND1 #PWR041
U 1 1
P 12600 8700
F 0 "#PWR041" H 12600 8450 50  0001 C CNN
F 1 "GND1" H 12605 8527 50  0000 C CNN
F 2 "" H 12600 8700 50  0001 C CNN
F 3 "" H 12600 8700 50  0001 C CNN
	1    12600 8700
	1    0    0    -1  
$EndComp
Wire Wire Line
	12600 8500 12600 8600
Wire Wire Line
	12500 8600 12600 8600
Connection ~ 12600 8600
Wire Wire Line
	12600 8600 12600 8700
Wire Notes Line
	11650 9800 15600 9800
Wire Notes Line
	15600 9800 15600 6400
Wire Notes Line
	15600 6400 11650 6400
Wire Notes Line
	11650 6400 11650 9800
Text Notes 11700 6500 0    50   ~ 0
IO EXTENSION MODULE
$Comp
L Device:R R10
U 1 1
P 13200 7750
F 0 "R10" H 13270 7796 50  0000 L CNN
F 1 "10k" H 13270 7705 50  0000 L CNN
F 2 "" V 13130 7750 50  0001 C CNN
F 3 "~" H 13200 7750 50  0001 C CNN
	1    13200 7750
	1    0    0    -1  
$EndComp
Wire Wire Line
	13200 7600 13200 6900
Connection ~ 13200 6900
Wire Wire Line
	13200 6900 14050 6900
Wire Wire Line
	13350 9000 13200 9000
Wire Wire Line
	13200 9000 13200 7900
$Comp
L power:GND1 #PWR044
U 1 1
P 12950 9200
F 0 "#PWR044" H 12950 8950 50  0001 C CNN
F 1 "GND1" H 12955 9027 50  0000 C CNN
F 2 "" H 12950 9200 50  0001 C CNN
F 3 "" H 12950 9200 50  0001 C CNN
	1    12950 9200
	1    0    0    -1  
$EndComp
Wire Wire Line
	13350 8800 12950 8800
Wire Wire Line
	12950 8800 12950 8900
Wire Wire Line
	13350 8900 12950 8900
Connection ~ 12950 8900
Wire Wire Line
	12950 8900 12950 9200
$Comp
L Device:R R9
U 1 1
P 7600 6350
F 0 "R9" H 7450 6450 50  0000 L CNN
F 1 "10k" H 7400 6300 50  0000 L CNN
F 2 "" V 7530 6350 50  0001 C CNN
F 3 "~" H 7600 6350 50  0001 C CNN
	1    7600 6350
	1    0    0    -1  
$EndComp
Wire Wire Line
	7600 6500 7600 6700
Wire Wire Line
	7600 6700 7700 6700
Connection ~ 7700 6700
Wire Wire Line
	7700 6700 7700 7000
Wire Wire Line
	7600 6200 7600 6100
Connection ~ 7600 6100
Wire Wire Line
	7600 6100 10550 6100
Entry Wire Line
	2550 2550 2650 2650
Wire Wire Line
	2650 2650 3450 2650
Text Label 2650 2650 0    50   ~ 0
IO_RESET
$Comp
L Connector_Generic:Conn_02x02_Counter_Clockwise J15
U 1 1
P 6900 1450
F 0 "J15" H 6950 1600 50  0000 C CNN
F 1 "LCD_VOLTAGE_SELECTOR" H 6950 1250 50  0000 C CNN
F 2 "" H 6900 1450 50  0001 C CNN
F 3 "~" H 6900 1450 50  0001 C CNN
	1    6900 1450
	1    0    0    -1  
$EndComp
$Comp
L power:+3.3V #PWR015
U 1 1
P 6300 1450
F 0 "#PWR015" H 6300 1300 50  0001 C CNN
F 1 "+3.3V" H 6315 1623 50  0000 C CNN
F 2 "" H 6300 1450 50  0001 C CNN
F 3 "" H 6300 1450 50  0001 C CNN
	1    6300 1450
	1    0    0    -1  
$EndComp
$Comp
L power:+5V #PWR013
U 1 1
P 5900 1450
F 0 "#PWR013" H 5900 1300 50  0001 C CNN
F 1 "+5V" H 5915 1623 50  0000 C CNN
F 2 "" H 5900 1450 50  0001 C CNN
F 3 "" H 5900 1450 50  0001 C CNN
	1    5900 1450
	1    0    0    -1  
$EndComp
Wire Wire Line
	6300 1450 6700 1450
Wire Wire Line
	5900 1450 5900 1550
Wire Wire Line
	5900 1550 6700 1550
Wire Wire Line
	7200 1450 7350 1450
Wire Wire Line
	8950 1450 8950 1550
Wire Wire Line
	8100 1450 8100 1700
Connection ~ 8100 1450
Wire Wire Line
	8100 1450 8600 1450
Wire Wire Line
	8500 2700 8600 2700
Wire Wire Line
	8600 2700 8600 1450
Connection ~ 8600 1450
Wire Wire Line
	8600 1450 8950 1450
Wire Wire Line
	7200 1550 7350 1550
Wire Wire Line
	7350 1550 7350 1450
Wire Bus Line
	7100 5650 7100 7750
Wire Bus Line
	3350 5650 3350 7750
Wire Bus Line
	2550 2150 2550 5650
Connection ~ 7350 1450
Wire Wire Line
	7350 1450 8100 1450
$EndSCHEMATC
